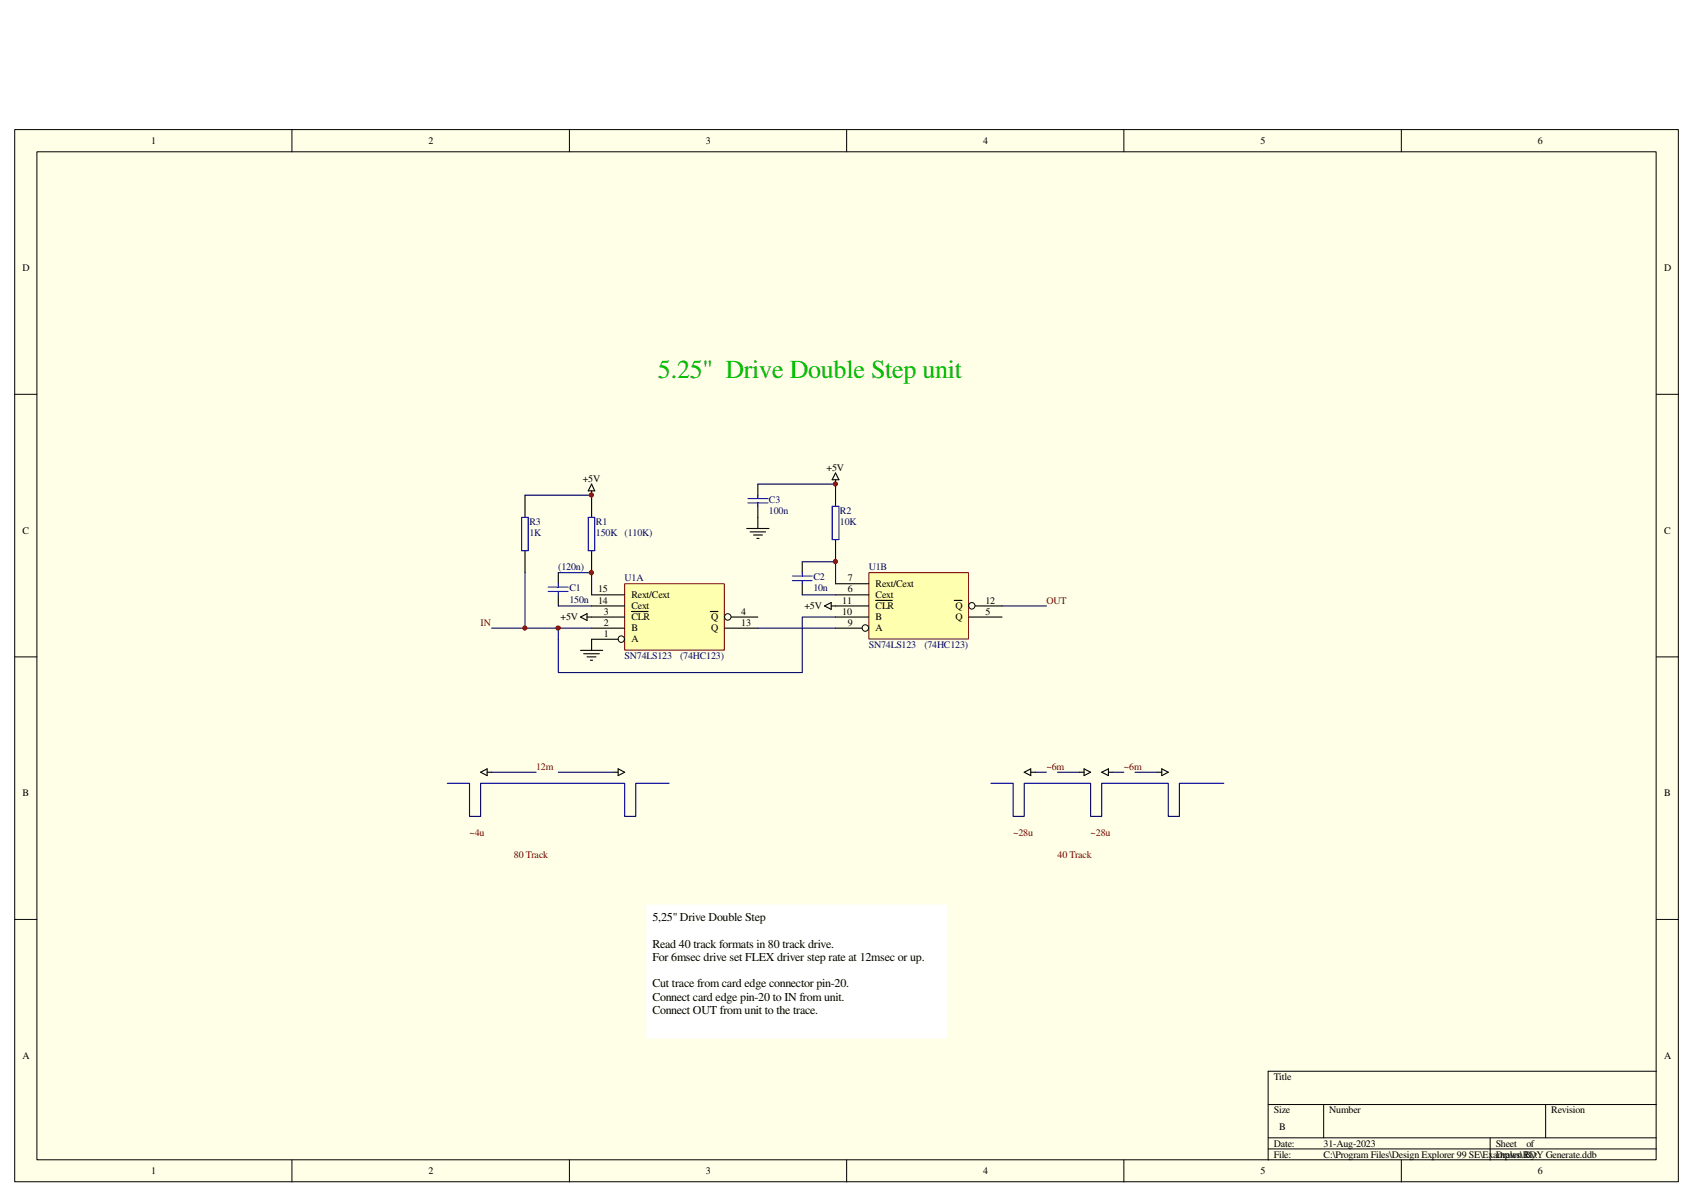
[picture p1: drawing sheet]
<svg xmlns="http://www.w3.org/2000/svg" width="297mm" height="210mm" viewBox="0 0 297 210" stroke-linecap="round" stroke-linejoin="round" font-family="sans-serif">
<path d="M2.6 22.7h291.9v184.6h-291.9z" fill="#ffffe8"/>
<g fill="none" stroke="#000" stroke-width=".18">
<path d="M2.6 22.7h291.9v184.6h-291.9zM6.5 26.6h284.1v176.9h-284.1zM51.2 22.7v3.9M99.9 22.7v3.9M148.5 22.7v3.9M197.2 22.7v3.9M245.9 22.7v3.9M2.6 69.2h3.9M290.6 69.2h3.9M2.6 115.2h3.9M290.6 115.2h3.9M2.6 161.3h3.9"/>
<path d="M290.6 161.3h3.9M222.5 193.8h68.1M222.5 199.6h68.1M232.2 193.8v5.8M261.4 199.6v3.9M271.2 193.8v5.8M290.6 187.9h-68.1v15.6M51.2 203.5v3.8M99.9 203.5v3.8M148.5 203.5v3.8M197.2 203.5v3.8M222.5 201.5h68.1"/>
<path d="M245.9 203.5v3.8"/>
</g>
<path d="M78.5 137.4h3.9v5.8h1.9v-5.8h25.3v5.8h1.9v-5.8h5.9M86.3 135.5h7.8M98 135.5h9.7M173.9 137.4h3.9v5.8h1.9v-5.8h11.6v5.8h2v-5.8h11.7v5.8h1.9v-5.8h7.8M181.6 135.5h2M185.5 135.5h3.9M195.2 135.5h2M199.1 135.5h3.9" fill="none" stroke="#000080" stroke-width=".19"/>
<path d="M84.3 135.5l1.2-.6v1.2zM85.5 135.5h.8M107.7 135.5h.8M108.5 134.9l1.1 .6-1.1 .6zM179.7 135.5l1.1-.6v1.2zM180.8 135.5h.8M189.4 135.5h.8M190.2 134.9l1.1 .6-1.1 .6zM193.3 135.5l1.2-.6v1.2zM194.5 135.5h.7M203 135.5h.8M203.8 134.9l1.2 .6-1.2 .6z" fill="none" stroke="#000" stroke-width=".19"/>
<path d="M109.6 102.4h17.5v11.6h-17.5z" fill="#ffffb0"/>
<path d="M109.6 102.4h17.5v11.6h-17.5z" fill="none" stroke="#800000" stroke-width=".18"/>
<g fill="none" stroke="#000" stroke-width=".18">
<circle cx="109" cy="112.1" r=".56"/>
<circle cx="127.7" cy="108.2" r=".57"/>
</g>
<path d="M103.8 112.1h4.7M103.8 110.2h5.8M103.8 108.2h5.8M103.8 106.3h5.8M103.8 104.4h5.8M110.8 107.3h2.9M124.6 107.3h1.4M127.1 110.2h5.9M128.3 108.2h4.7" fill="none" stroke="#000" stroke-width=".19"/>
<path d="M152.5 100.5h17.4v11.6h-17.4z" fill="#ffffb0"/>
<path d="M152.4 100.5h17.5v11.6h-17.5z" fill="none" stroke="#800000" stroke-width=".18"/>
<g fill="none" stroke="#000" stroke-width=".18">
<circle cx="151.8" cy="110.2" r=".57"/>
<circle cx="170.5" cy="106.3" r=".56"/>
</g>
<g fill="none" stroke="#000" stroke-width=".19">
<path d="M103.8 86.1v4.7M103.8 96.6v3.9M103.8 84.9l.5 1.2h-1.1zM140.8 98.6v1.9M146.6 84.2v4.6M146.6 94.7v3.9M146.6 83l.6 1.2h-1.2zM98 100.5v1.9M98 104.4v1.9M101.9 108.2l1.1-.5v1.1zM101.9 114.1h3.8M102.4 114.7h2.8"/>
<path d="M103 108.2h.8M103 115.2h1.6M103.6 115.8h.4M103.8 112.1v2M140.8 102.4v2M144.7 106.3l1.1-.6v1.2zM145.8 106.3h6.6M146.6 110.2h4.7M146.6 108.2h5.8M146.6 104.4h5.8M146.6 102.4h5.8M153.6 105.3h2.9"/>
<path d="M167.4 105.3h1.4M170 108.2h5.8M171.1 106.3h4.7"/>
</g>
<path d="M103.2 90.8h1.1v5.8h-1.1zM146 88.8h1.2v5.9h-1.2zM96.2 103.8h3.5M96.2 103h3.5M98 102.4v.6M98 103.8v.6M139 101.9h3.5M139 101h3.5M140.8 100.5v.5M140.8 101.9v.5" fill="none" stroke="#00f" stroke-width=".19"/>
<path d="M140.8 98.6h5.8v3.8M92.1 110.2h11.7M98 100.5h5.8v3.9M98 106.3h5.8M133 110.2h13.6M140.8 104.4h5.8M146.6 108.2h-5.8v9.8h-42.8v-7.8M175.8 106.3h7.8" fill="none" stroke="#000080" stroke-width=".19"/>
<circle cx="103.8" cy="100.5" r=".38" fill="#800000"/>
<circle cx="103.8" cy="100.5" r=".38" fill="none" stroke="#800000" stroke-width=".18"/>
<circle cx="146.6" cy="98.5" r=".38" fill="#800000"/>
<circle cx="146.6" cy="98.5" r=".38" fill="none" stroke="#800000" stroke-width=".18"/>
<circle cx="97.9" cy="110.2" r=".37" fill="#800000"/>
<circle cx="97.9" cy="110.2" r=".37" fill="none" stroke="#800000" stroke-width=".18"/>
<path d="M131 92.7h3.9M131.6 93.3h2.7M132.2 93.9h1.6M132.8 94.4h.4M133 84.9v2M133 88.8v3.9" fill="none" stroke="#000" stroke-width=".19"/>
<path d="M131.2 88.2h3.5M131.2 87.5h3.5M133 86.9v.6M133 88.2v.6" fill="none" stroke="#00f" stroke-width=".19"/>
<path d="M133 84.9h13.6" fill="none" stroke="#000080" stroke-width=".19"/>
<circle cx="146.6" cy="84.9" r=".37" fill="#800000"/>
<circle cx="146.6" cy="84.9" r=".37" fill="none" stroke="#800000" stroke-width=".18"/>
<path d="M113.5 158.8h52.5v23.3h-52.5z" fill="#fff"/>
<path d="M113.5 158.8h52.5v23.3h-52.5z" fill="none" stroke="#fff" stroke-width=".18"/>
<path d="M92.1 86.9v3.9M92.1 96.6v3.9" fill="none" stroke="#000" stroke-width=".19"/>
<path d="M91.5 90.8h1.2v5.8h-1.2z" fill="none" stroke="#00f" stroke-width=".19"/>
<path d="M92.1 86.9h11.7" fill="none" stroke="#000080" stroke-width=".19"/>
<circle cx="103.8" cy="86.8" r=".37" fill="#800000"/>
<circle cx="103.8" cy="86.8" r=".37" fill="none" stroke="#800000" stroke-width=".18"/>
<path d="M92.1 100.5v9.7h-5.8" fill="none" stroke="#000080" stroke-width=".19"/>
<circle cx="92.1" cy="110.2" r=".37" fill="#800000"/>
<circle cx="92.1" cy="110.2" r=".37" fill="none" stroke="#800000" stroke-width=".18"/>
<text font-size="4.6" fill="#00bf00" x="115.4" y="66.3">5.25&quot; Drive Double Step unit</text>
<g font-size="2.1">
<text x="114.5" y="161.6">5,25&quot; Drive Double Step</text>
<text x="114.5" y="166.2">Read 40 track formats in 80 track drive.</text>
<text x="114.5" y="168.6">For 6msec drive set FLEX driver step rate at 12msec or up.</text>
<text x="114.5" y="173.2">Cut trace from card edge connector pin-20.</text>
<text x="114.5" y="175.6">Connect card edge pin-20 to IN from unit.</text>
<text x="114.5" y="177.9">Connect OUT from unit to the trace.</text>
</g>
<g font-size="1.8">
<text x="26.5" y="25.2">1</text>
<text x="75.2" y="25.2">2</text>
<text x="123.8" y="25.2">3</text>
<text x="172.5" y="25.2">4</text>
<text x="221.1" y="25.2">5</text>
<text x="269.8" y="25.2">6</text>
<text x="3.9" y="47.6">D</text>
<text x="292" y="47.6">D</text>
<text x="145" y="82.5">+5V</text>
<text x="102.2" y="84.5">+5V</text>
<text x="3.9" y="93.6">C</text>
<text x="292" y="93.6">C</text>
<text x="148.8" y="102">7</text>
<text x="104.9" y="105.9">14</text>
<text x="104.9" y="103.9">15</text>
<text x="105.9" y="107.8">3</text>
<text x="110.8" y="106.8">Cext</text>
<text x="110.8" y="104.9">Rext/Cext</text>
<text x="130" y="107.8">4</text>
<text x="141.1" y="106.8">+5V</text>
<text x="147.8" y="107.8">10</text>
<text x="147.8" y="105.9">11</text>
<text x="148.8" y="103.9">6</text>
<text x="153.6" y="106.8">CLR</text>
<text x="153.6" y="104.9">Cext</text>
<text x="153.6" y="103">Rext/Cext</text>
<text x="167.6" y="106.8">Q</text>
<text x="172.9" y="107.8">5</text>
<text x="172.9" y="105.9">12</text>
<text x="98.3" y="108.8">+5V</text>
<text x="105.9" y="111.7">1</text>
<text x="105.9" y="109.8">2</text>
<text x="110.8" y="112.7">A</text>
<text x="110.8" y="110.7">B</text>
<text x="110.8" y="108.8">CLR</text>
<text x="124.8" y="110.7">Q</text>
<text x="124.8" y="108.8">Q</text>
<text x="130" y="109.8">13</text>
<text x="148.8" y="109.8">9</text>
<text x="153.6" y="110.7">A</text>
<text x="153.6" y="108.8">B</text>
<text x="167.6" y="108.8">Q</text>
<text x="3.9" y="139.7">B</text>
<text x="292" y="139.7">B</text>
<text x="3.9" y="185.8">A</text>
<text x="292" y="185.8">A</text>
<text x="223.5" y="189.4">Title</text>
<text x="223.5" y="195.3">Size</text>
<text x="233.2" y="195.3">Number</text>
<text x="272.2" y="195.3">Revision</text>
<text x="223.5" y="201.1">Date:</text>
<text x="223.5" y="203.1">File:</text>
<text x="224.4" y="198.2">B</text>
<text x="232.2" y="201.1">31-Aug-2023</text>
<text x="232.2" y="203.1">C:\Program Files\Design Explorer 99 SE\Examples\RDY Generate.ddb</text>
<text x="262.4" y="201.1">Sheet</text>
<text x="262.4" y="203.1">Drawn By:</text>
<text x="267.8" y="201.1">of</text>
<text x="26.5" y="206">1</text>
<text x="75.2" y="206">2</text>
<text x="123.8" y="206">3</text>
<text x="172.5" y="206">4</text>
<text x="221.1" y="206">5</text>
<text x="269.8" y="206">6</text>
</g>
<g font-size="1.8" fill="#000080">
<text x="134.9" y="88.2">C3</text>
<text x="92.9" y="92.1">R3</text>
<text x="92.9" y="94">1K</text>
<text x="104.6" y="92.1">R1</text>
<text x="104.6" y="94">150K</text>
<text x="109.6" y="94">(110K)</text>
<text x="134.9" y="90.1">100n</text>
<text x="147.4" y="90.1">R2</text>
<text x="147.4" y="92.1">10K</text>
<text x="98" y="100.1">(120n)</text>
<text x="109.6" y="102">U1A</text>
<text x="142.7" y="101.8">C2</text>
<text x="152.4" y="100.1">U1B</text>
<text x="99.9" y="103.8">C1</text>
<text x="99.9" y="105.7">150n</text>
<text x="142.7" y="103.8">10n</text>
<text x="152.4" y="113.7">SN74LS123</text>
<text x="162.2" y="113.7">(74HC123)</text>
<text x="109.6" y="115.6">SN74LS123</text>
<text x="119.3" y="115.6">(74HC123)</text>
</g>
<g font-size="1.8" fill="#800000">
<text x="183.6" y="105.9">OUT</text>
<text x="84.3" y="109.8">IN</text>
<text x="94.1" y="135">12m</text>
<text x="183.6" y="135">~6m</text>
<text x="197.2" y="135">~6m</text>
<text x="82.4" y="146.7">~4u</text>
<text x="177.8" y="146.7">~28u</text>
<text x="191.3" y="146.7">~28u</text>
<text x="90.2" y="150.6">80 Track</text>
<text x="185.5" y="150.6">40 Track</text>
</g>
</svg>
